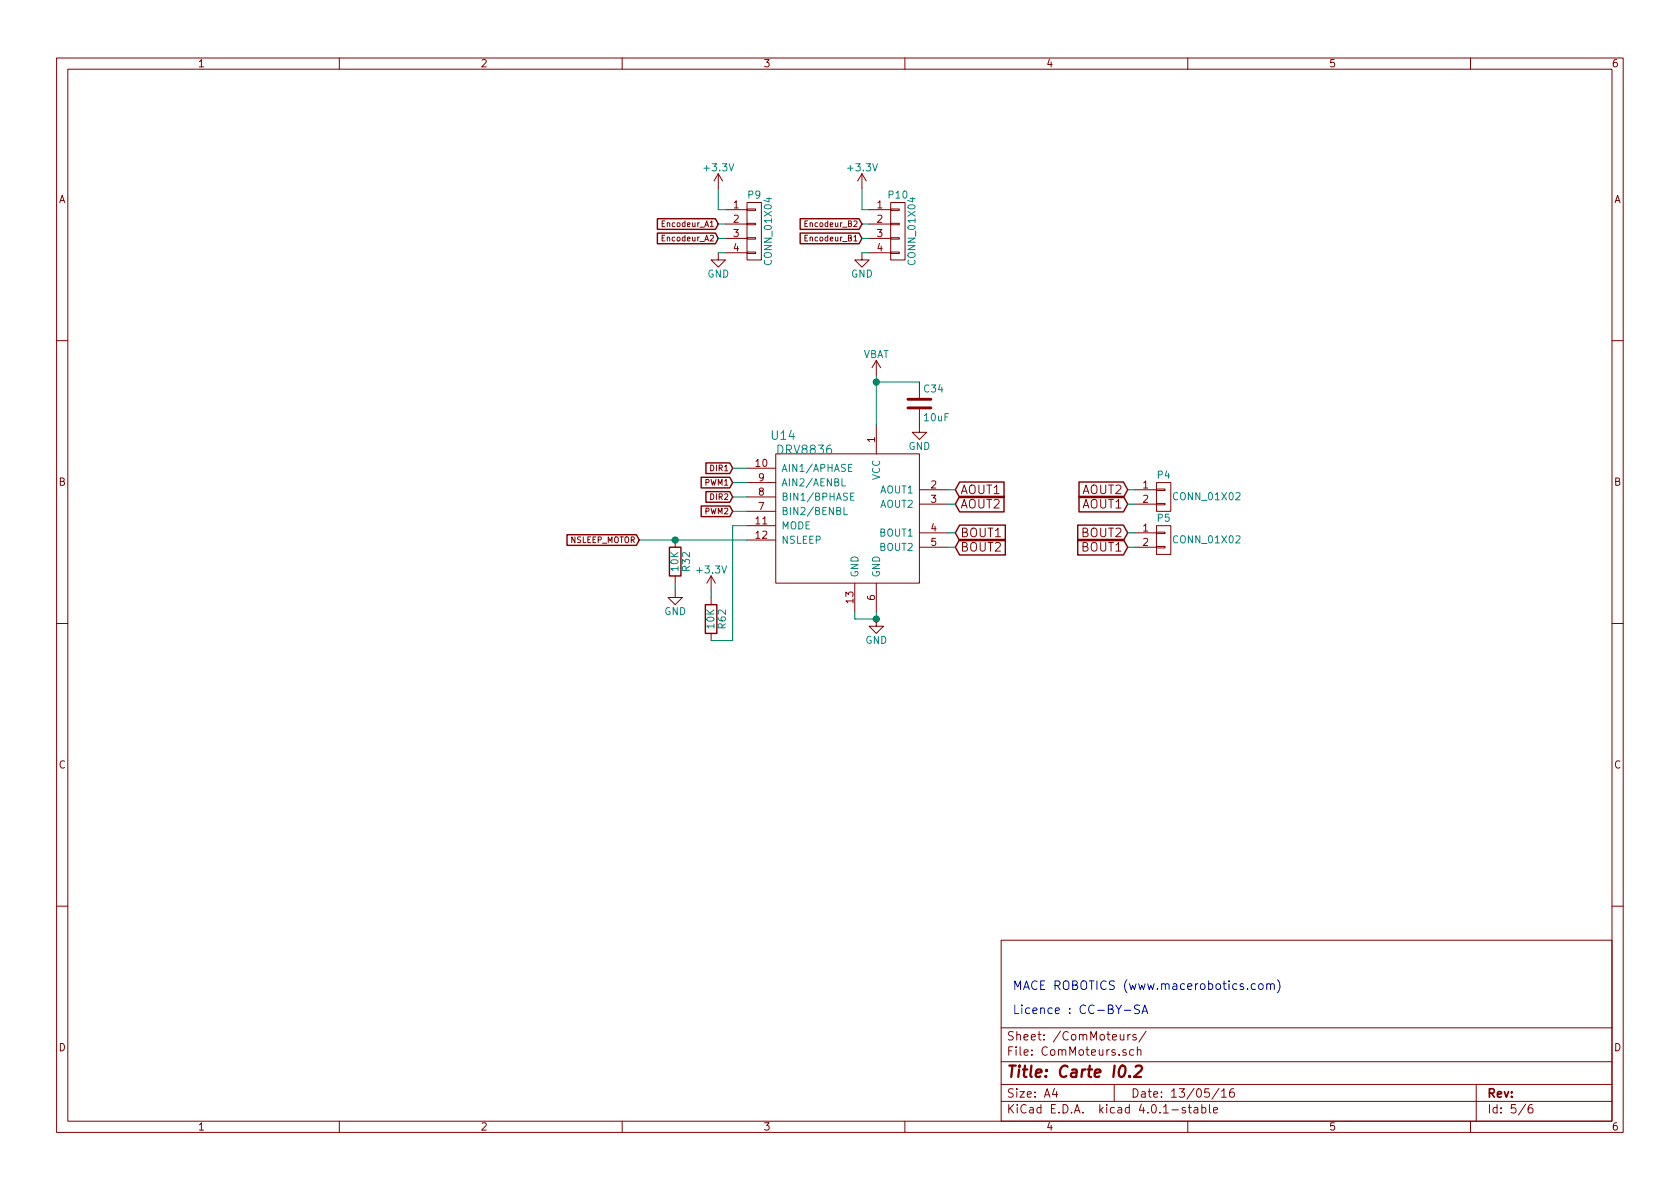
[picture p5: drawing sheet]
<svg xmlns="http://www.w3.org/2000/svg" width="297mm" height="210mm" viewBox="0 0 297 210" stroke-linecap="round" stroke-linejoin="round" font-family="sans-serif">
<g fill="none" stroke="#840000" stroke-width=".18">
<path d="M10 10.3h277v189.9h-277zM12 12.2h273v186.1h-273zM60 10.3v1.9M110 10.3v1.9M160 10.3v1.9M210 10.3v1.9M260 10.3v1.9M127 30.7l-.8 1.3M127 30.7v2.6M127 30.7l.8 1.3M128.3 37.1h3.8M128.3 39.6h3.8"/>
<path d="M132.1 39.5h1.5v.2h-1.5zM132.1 37h1.5v.2h-1.5zM132.1 35.8h2.5v10.2h-2.5zM152.4 30.7l-.8 1.3M152.4 30.7v2.6M152.4 30.7l.8 1.3M153.7 37.1h3.8M153.7 39.6h3.8M157.5 39.5h1.5v.2h-1.5zM157.5 37h1.5v.2h-1.5zM157.5 35.8h2.5v10.2h-2.5zM125.6 40.1h.5"/>
<path d="M127 44.7v1.3h1.3l-1.3 1.2-1.3-1.2h1.3M128.3 42.2h3.8M128.3 44.7h3.8M132.1 44.6h1.5v.2h-1.5zM132.1 42h1.5v.3h-1.5zM151 42.6h.5M152.4 44.7v1.3h1.3l-1.3 1.2-1.3-1.2h1.3M153.7 42.2h3.8M153.7 44.7h3.8M157.5 44.6h1.5v.2h-1.5zM157.5 42h1.5v.3h-1.5zM10 60.2h2"/>
<path d="M154.9 63.7v2.6M154.9 75.2v5.1M154.9 63.7l-.7 1.3M154.9 63.7l.8 1.3M162.6 72.4v4h1.2l-1.2 1.3-1.3-1.3h1.3M162.6 67.6v2.8M285 60.2h2M119.4 95.5v1.3M132.1 90.4h5.1M132.1 87.9h5.1M132.1 85.3h5.1M132.1 82.8h5.1"/>
<path d="M132.1 93h5.1M132.1 95.5h5.1M137.2 80.3h25.4v22.8h-25.4zM162.6 86.6h5M162.6 89.1h5M162.6 94.2h5M162.6 96.8h5M200.7 86.6h3.8M200.7 89.1h3.8M200.7 94.2h3.8M200.7 96.8h3.8M204.5 89h1.5v.3h-1.5z"/>
<path d="M204.5 86.5h1.5v.2h-1.5zM204.5 85.3h2.5v5.1h-2.5zM204.5 96.6h1.5v.3h-1.5zM204.5 94.1h1.5v.3h-1.5zM204.5 93h2.5v5h-2.5zM10 110.3h2M119.4 104.4v1.3h1.2l-1.2 1.2-1.3-1.2h1.3M119.4 101.8v1.3M125.7 101.8v2.6M125.7 105.7v1.2M125.7 112v1.3M125.7 101.8l-.7 1.3"/>
<path d="M125.7 101.8l.8 1.3M151.1 103.1v5.1M154.9 109.5v1.2h1.3l-1.3 1.3-1.2-1.3h1.2M154.9 103.1v5.1M285 110.3h2M10 160.2h2M177 166.3h108v32h-108zM285 160.2h2M60 198.3v1.9M110 198.3v1.9M160 198.3v1.9M177 194.8h108"/>
<path d="M177 191.8h108M177 187.8h108M177 181.8h108M186.4 192.5l-.3 1h.9M186.8 193v1M197 191.8v3M198.1 182.9v.9l.4 .1 .2-.1M198.7 182.9v1M199.1 185.7a.37 .37 0 0 0-.6 .1l.1 .2 .5 .2 .1 .1-.3 .3-.4-.1M199.4 182.9v1M199.8 182.9l-.4 .3M200.4 185.7l-.4-.1-.3 .3 .1 .6 .2 .1 .4-.1"/>
<path d="M200.9 183a.37 .37 0 0 0-.6 .1l.1 .3 .5 .1v.1l-.2 .3-.4-.1M201.1 185.7l.2-.1 .4 .1v.9M201.1 185.1v1.5M202.6 182.3l-1.2 2M209.6 195.9a.37 .37 0 0 0-.6 .1l.1 .3 .5 .1 .1 .1-.3 .3-.4-.1M210 198.3v1.9M210.1 195.8h.5M210.3 195.3v1.3l.3 .2M211.2 195.9h.5l.1 .9M211.8 196.2l-.5 .1-.2 .2 .2 .3 .5-.1M212.5 195.9l.4-.1 .3 .3-.1 .6h-.6M212.5 195.3v1.5"/>
<path d="M213.8 195.3v1.3l.2 .2M214.6 196.3l.7-.1-.1-.3-.4-.1-.2 .2v.7h.6M215.5 192.5l-1.2 1.9M216 193l.4-.5v1.5M216 194h.8M218.1 192.5a.59 .59 0 0 0-.7 .7l.1 .7 .2 .1 .5-.1 .1-.5-.2-.2-.4-.1-.3 .3M260 198.3v1.9M261 191.8v6.5M269.7 195.2l-1.2 2M270.9 195.3a.59 .59 0 0 0-.7 .7l.1 .7 .2 .1 .5-.1v-.5l-.1-.2-.4-.1-.3 .3"/>
</g>
<path d="M199.7 190.3h.1l-.1 .1-.1-.1h.1v.1M200.8 188.6l.3-.2h.5l.2 .1 .1 .5-.1 .3-1.3 1.1h1.2" fill="none" stroke="#840000" stroke-width=".41"/>
<path d="M148.9 84.7v1.2h.6M149.2 89.7v1.3h.6M150 82.7h.5M150.4 87.8h.4M150.6 82.1h-.6v1.3h.6M151 87.2h-.6v1.3h.6" fill="none" stroke="#008484" stroke-width=".18"/>
<g fill="none" stroke="#840000" stroke-width=".25">
<path d="M116.2 38.7h10.3l.5 .9-.5 1h-10.3zM141.5 38.7h10.4l.5 .9-.5 1h-10.4zM116.2 41.2h10.3l.5 1-.5 .9h-10.3zM141.5 41.2h10.4l.5 1-.5 .9h-10.4zM100.3 94.6h12.2l.5 .9-.5 .9h-12.2zM118.4 96.8h2v5h-2zM124 84.4h5l.5 .9-.5 1h-5zM124 89.5h5l.5 .9-.5 1h-5zM124.8 81.9h4.2l.5 .9-.5 .9h-4.2zM124.8 86.9h4.2l.5 1-.5 .9h-4.2zM169.7 85.2h7.8v2.8h-7.8l-.8-1.4zM169.7 87.8h7.8v2.7h-7.8l-.8-1.4z"/>
<path d="M169.7 92.9h8v2.7h-8l-.8-1.4zM169.7 95.4h8v2.7h-8l-.8-1.3zM190.6 92.9h8l.8 1.3-.8 1.4h-8zM190.6 95.4h8l.8 1.4-.8 1.3h-8zM190.8 85.2h7.8l.8 1.4-.8 1.4h-7.8zM190.8 87.8h7.8l.8 1.3-.8 1.4h-7.8zM124.7 106.9h2v5.1h-2z"/>
</g>
<path d="M160.5 72.1h4.1M160.5 70.6h4.1" fill="none" stroke="#840000" stroke-width=".51"/>
<g fill="none" stroke="#008400" stroke-width=".18">
<path d="M127 33.3v3.8h1.3M127 39.6h1.3M152.4 33.3v3.8h1.3M152.4 39.6h1.3M127 42.2h1.3M127 44.7h1.3M152.4 42.2h1.3M152.4 44.7h1.3M154.9 66.3v8.9M154.9 67.6h7.7M113 95.5h19.1M129.5 82.8h2.6"/>
<path d="M129.5 85.3h2.6M129.5 87.9h2.6M129.5 90.4h2.6M132.1 93h-2.6v20.3h-3.8M167.6 86.6h1.3M167.6 89.1h1.3M167.6 94.2h1.3M167.6 96.8h1.3M199.4 86.6h1.3M199.4 89.1h1.3M199.4 94.2h1.3M199.4 96.8h1.3"/>
<path d="M119.4 103.1v1.3M125.7 104.4v1.3M151.1 108.2v1.3h3.8v-1.3"/>
</g>
<g fill="#008400" stroke="#008400" stroke-width=".25">
<circle cx="154.9" cy="109.5" r=".51"/>
<circle cx="154.9" cy="67.6" r=".51"/>
<circle cx="119.4" cy="95.5" r=".51"/>
</g>
<path d="M198.8 178.7h1.1M201.5 177.8a.62 .62 0 0 0-.8 .1v.4l.7 .4v.4a.62 .62 0 0 1-.8 .1M201.9 179.2l.5-1.5 .5 1.5M202 178.8h.8M222 174a.48 .48 0 0 0-.7 .1v.7a.48 .48 0 0 0 .7 .1M222.6 174.1l.2-.1 .5 .1v.6l-.1 .2-.4 .1-.2-.2zM224 174.1l.1-.1a.36 .36 0 0 1 .5 .2v.8M224 174v1M224.6 174.2a.35 .35 0 0 1 .4-.3 .35 .35 0 0 1 .3 .3v.8M225.9 173.2a1.75 1.75 0 0 1 0 2.4" fill="none" stroke="#0000c2" stroke-width=".18"/>
<text font-size="2.8" fill="#840000" x="178" y="190.5">Title: Carte I0.2</text>
<g font-size="2.1" fill="#008484">
<text x="136.5" y="77.8">U14</text>
<text x="137.6" y="80.3">DRV8836</text>
</g>
<g font-size="2.1" fill="#840000">
<text x="169.8" y="87.4">AOUT1</text>
<text x="169.8" y="89.9">AOUT2</text>
<text x="191.3" y="87.4">AOUT2</text>
<text x="191.3" y="89.9">AOUT1</text>
<text x="169.8" y="95">BOUT1</text>
<text x="191.3" y="95">BOUT2</text>
<text x="169.8" y="97.5">BOUT2</text>
<text x="191.3" y="97.5">BOUT1</text>
<text x="178" y="184">Sheet: /ComMoteurs/</text>
<text x="178" y="186.7">File: ComMoteurs.sch</text>
<text x="178" y="196.9">KiCad E.D.A. kicad 4.0.1-stable</text>
<text x="178" y="194.1">Size: A4</text>
<text x="200" y="194.1">Date: 13/05/16</text>
<text x="263" y="194.1">Rev:</text>
<text x="263" y="196.9">Id: 5/6</text>
</g>
<g font-size="2.1" fill="#0000c2">
<text x="179.1" y="175.1">MACE ROBOTICS (www.macerobotics.com)</text>
<text x="179.1" y="179.3">Licence : CC-BY-SA</text>
</g>
<g font-size="1.8" fill="#840000">
<text x="35" y="11.9">1</text>
<text x="85" y="11.9">2</text>
<text x="135" y="11.9">3</text>
<text x="185" y="11.9">4</text>
<text x="235" y="11.9">5</text>
<text x="285" y="11.9">6</text>
<text x="10.4" y="35.9">A</text>
<text x="285.4" y="35.9">A</text>
<text x="129.7" y="36.8">1</text>
<text x="129.7" y="39.4">2</text>
<text x="129.7" y="41.9">3</text>
<text x="155.1" y="36.8">1</text>
<text x="155.1" y="39.4">2</text>
<text x="155.1" y="41.9">3</text>
<text x="129.7" y="44.4">4</text>
<text x="155.1" y="44.4">4</text>
<text x="133.7" y="82.5">10</text>
<text x="154.7" y="78.2" transform="rotate(-90 154.7 78.2)">1</text>
<text x="10.4" y="85.9">B</text>
<text x="134.1" y="87.6">8</text>
<text x="134.1" y="85.1">9</text>
<text x="164.6" y="86.4">2</text>
<text x="164.6" y="88.9">3</text>
<text x="202.1" y="86.4">1</text>
<text x="202.1" y="88.9">2</text>
<text x="285.4" y="85.9">B</text>
<text x="133.7" y="92.7">11</text>
<text x="133.7" y="95.2">12</text>
<text x="134.1" y="90.2">7</text>
<text x="164.6" y="94">4</text>
<text x="202.1" y="94">1</text>
<text x="164.6" y="96.5">5</text>
<text x="202.1" y="96.5">2</text>
<text x="150.9" y="106.6" transform="rotate(-90 150.9 106.6)">13</text>
<text x="154.7" y="106.1" transform="rotate(-90 154.7 106.1)">6</text>
<text x="10.4" y="135.9">C</text>
<text x="285.4" y="135.9">C</text>
<text x="10.4" y="185.9">D</text>
<text x="285.4" y="185.9">D</text>
<text x="35" y="199.9">1</text>
<text x="85" y="199.9">2</text>
<text x="135" y="199.9">3</text>
<text x="185" y="199.9">4</text>
<text x="235" y="199.9">5</text>
<text x="285" y="199.9">6</text>
</g>
<g font-size="1.8" fill="#008484">
<text x="124.7" y="30.3">+3.3V</text>
<text x="132.3" y="35.1">P9</text>
<text x="150.1" y="30.3">+3.3V</text>
<text x="157.2" y="35.1">P10</text>
<text x="136.4" y="46.5" transform="rotate(-90 136.4 46.5)">CONN_01X04</text>
<text x="161.8" y="46.5" transform="rotate(-90 161.8 46.5)">CONN_01X04</text>
<text x="125" y="49.1">GND</text>
<text x="150.4" y="49.1">GND</text>
<text x="152.5" y="63.3">VBAT</text>
<text x="163.4" y="69.4">C34</text>
<text x="163.5" y="74.5">10uF</text>
<text x="138.2" y="83.4">AIN1/APHASE</text>
<text x="160.6" y="79.5">GND</text>
<text x="138.2" y="88.5">BIN1/BPHASE</text>
<text x="138.2" y="86">AIN2/AENBL</text>
<text x="155.5" y="87.2">AOUT1</text>
<text x="155.5" y="89.8">AOUT2</text>
<text x="155.6" y="85" transform="rotate(-90 155.6 85)">VCC</text>
<text x="204.7" y="84.6">P4</text>
<text x="207.7" y="88.4">CONN_01X02</text>
<text x="138.2" y="91.1">BIN2/BENBL</text>
<text x="138.2" y="93.6">MODE</text>
<text x="155.5" y="94.9">BOUT1</text>
<text x="204.7" y="92.2">P5</text>
<text x="119.9" y="100.9" transform="rotate(-90 119.9 100.9)">10K</text>
<text x="122" y="100.9" transform="rotate(-90 122 100.9)">R32</text>
<text x="123.4" y="101.4">+3.3V</text>
<text x="138.2" y="96.1">NSLEEP</text>
<text x="155.5" y="97.4">BOUT2</text>
<text x="207.7" y="96.1">CONN_01X02</text>
<text x="151.8" y="102.1" transform="rotate(-90 151.8 102.1)">GND</text>
<text x="155.6" y="102.1" transform="rotate(-90 155.6 102.1)">GND</text>
<text x="117.4" y="108.8">GND</text>
<text x="126.3" y="111.1" transform="rotate(-90 126.3 111.1)">10K</text>
<text x="128.3" y="111.1" transform="rotate(-90 128.3 111.1)">R62</text>
<text x="153" y="113.8">GND</text>
</g>
<g font-size="1.4" fill="#840000">
<text x="117.2" y="40.1">Encodeur_A1</text>
<text x="142.6" y="40.1">Encodeur_B2</text>
<text x="117.2" y="42.7">Encodeur_A2</text>
<text x="142.6" y="42.7">Encodeur_B1</text>
<text x="125.7" y="83.3">DIR1</text>
<text x="124.6" y="85.8">PWM1</text>
<text x="125.7" y="88.4">DIR2</text>
<text x="124.6" y="90.9">PWM2</text>
<text x="100.7" y="96">NSLEEP_MOTOR</text>
</g>
</svg>
